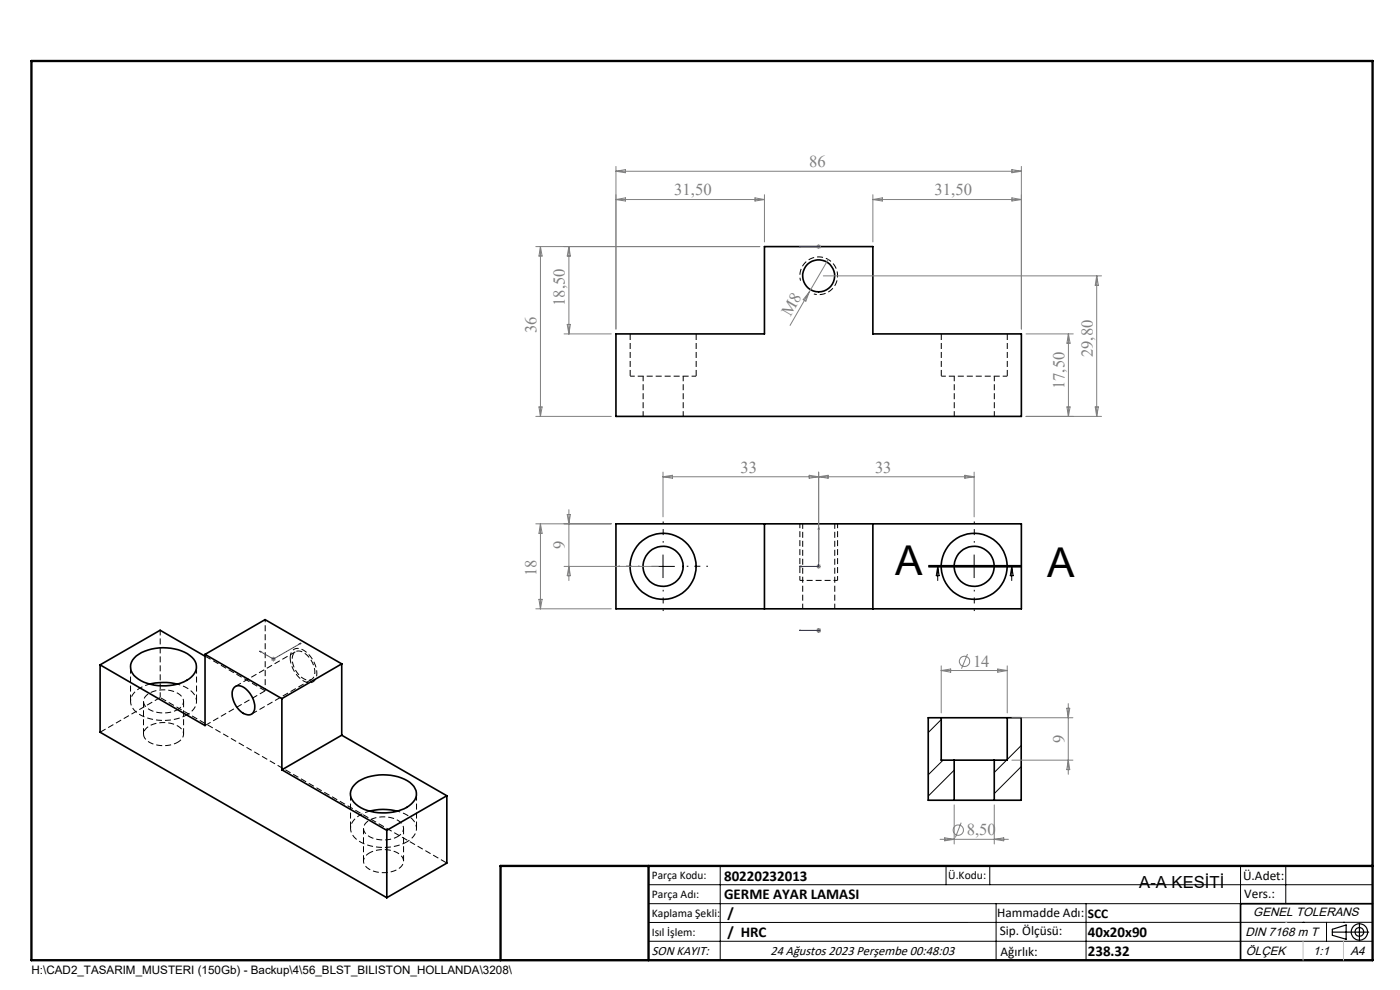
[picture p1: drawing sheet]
<svg xmlns="http://www.w3.org/2000/svg" width="297mm" height="210mm" viewBox="0 0 297 210" stroke-linecap="round" stroke-linejoin="round" font-family="sans-serif">
<path d="M133.7 79.8h14M199.7 79.8h14M169.7 111.1v12M177.7 123.1v-12" fill="none" stroke="#000" stroke-width=".21" stroke-dasharray="1.3 .6" stroke-dashoffset=".3" stroke-linecap="butt"/>
<path d="M133.7 70.8v9M147.7 79.8v-9M199.7 70.8v9M213.7 79.8v-9" fill="none" stroke="#000" stroke-width=".21" stroke-dasharray="1.3 .6" stroke-dashoffset="-.1" stroke-linecap="butt"/>
<path d="M136.4 79.8v8.5M202.4 79.8v8.5M144.9 88.3v-8.5M210.9 88.3v-8.5M170.3 111.1v18M177.1 129.1v-18M31.8 145.1a4.7 4.7 0 0 0-4.1 3.6 3.9 3.9 0 0 0 2.8 3.3 11.1 11.1 0 0 0 9.1-.4M34 148v-14.3M78.4 172a4.7 4.7 0 0 0-4 3.7 3.9 3.9 0 0 0 2.8 3.3 11.1 11.1 0 0 0 9.1-.4" fill="none" stroke="#000" stroke-width=".21" stroke-dasharray="1.3 .6" stroke-dashoffset=".2" stroke-linecap="butt"/>
<g fill="none" stroke="#000" stroke-width=".35">
<path d="M130.7 70.8h31.5v-18.5h23v18.5h31.5v17.5h-86zM130.7 111.1h86v18h-86zM162.2 111.1v18M185.2 111.1v18M28.9 139.1a10.2 10.2 0 0 1 11.8 .3 2.76 2.76 0 0 1-.5 4.6 10.5 10.5 0 0 1-11.4-.4 2.75 2.75 0 0 1 .1-4.5zM43.5 138.8l16.3 9.4M43.5 138.8v15.1l-22.3-12.9M43.5 139.2l-9.5-5.5-12.8 7.3M43.5 138.8l12.7-7.4 16.3 9.4M21.2 141v14.3l60.9 35.1M31.7 145.1a12.3 12.3 0 0 1 5.9 0M49.7 145.8a2.1 2.1 0 0 1 2.9 .8 4.6 4.6 0 0 1 1.3 4.3 1.4 1.4 0 0 1-2.3 .4 5 5 0 0 1-2.2-4.9z"/>
<path d="M59.8 148.2v15.1M72.5 156l-12.7 7.3M72.5 156l22.3 12.8M72.5 140.8l-12.7 7.4M72.5 140.8v15.2M199.7 152.3h14M199.7 152.3v8.9h2.7M199.7 152.3h-2.8v17.4h5.5M213.7 152.3h2.9v17.4h-5.7M213.7 152.3v8.9h-2.8M59.8 163.3l22.3 12.8M75.2 166.5a9.1 9.1 0 0 1 7.7-2 6.1 6.1 0 0 1 5.4 3.2 3.2 3.2 0 0 1-2 3.6 10.6 10.6 0 0 1-10.8-.7 2.62 2.62 0 0 1-.3-4.1z"/>
<path d="M78.4 172.1a11.1 11.1 0 0 1 5.8 0M82.1 176.1v14.3M94.8 168.8v14.3l-12.7 7.3M94.8 168.8l-12.7 7.3M202.4 161.2h8.5M202.4 169.7h8.5M202.4 161.2v8.5M210.9 161.2v8.5M291.2 191.7h-28v12"/>
<circle cx="173.7" cy="58.5" r="3.4"/>
<circle cx="140.7" cy="120.1" r="4.3"/>
<circle cx="140.7" cy="120.1" r="7"/>
<circle cx="206.7" cy="120.1" r="4.3"/>
<circle cx="206.7" cy="120.1" r="7"/>
</g>
<path d="M172.7 62.4a4 4 0 0 0 5-3.6 4 4 0 0 0-4.4-4.3 4 4 0 0 0-3.5 5M39.6 151.6a3.1 3.1 0 0 0 1.8-3.9 5.9 5.9 0 0 0-3.8-2.6M64.4 144a4.7 4.7 0 0 1-2.2-5.3 1.71 1.71 0 0 1 2.8 .1 4.7 4.7 0 0 1 1.6 4.7 1.4 1.4 0 0 1-2.2 .5M86.3 178.6a3.1 3.1 0 0 0 1.8-4 5.9 5.9 0 0 0-3.8-2.6" fill="none" stroke="#000" stroke-width=".21" stroke-dasharray="1.3 .6" stroke-dashoffset=".6" stroke-linecap="butt"/>
<path d="M37.7 150.5a6.3 6.3 0 0 1-6.7-.5 1.7 1.7 0 0 1 .5-2.8 6.2 6.2 0 0 1 7 .5 1.77 1.77 0 0 1-.8 2.8M37.7 157.5a1.81 1.81 0 0 0 1.2-1.7 1.81 1.81 0 0 0-1.1-1.7 6.1 6.1 0 0 0-7 .7 1.82 1.82 0 0 0 1 2.7 6.7 6.7 0 0 0 5.9 0M84.4 177.5a6.3 6.3 0 0 1-6.7-.6 1.7 1.7 0 0 1 .4-2.8 6.2 6.2 0 0 1 7.1 .6 1.77 1.77 0 0 1-.8 2.8M78.4 180.9a1.81 1.81 0 0 0-1.3 1.7 1.81 1.81 0 0 0 1.1 1.7 6.1 6.1 0 0 0 7.1-.7 1.82 1.82 0 0 0-1-2.7 6.7 6.7 0 0 0-5.9 0" fill="none" stroke="#000" stroke-width=".21" stroke-dasharray="1.3 .6" stroke-dashoffset=".4" stroke-linecap="butt"/>
<path d="M27.7 141.4v7.4M34 148l60.8 35.1M41.7 148.8v-7.4M74.4 168.4v7.3M88.4 175.7v-7.3" fill="none" stroke="#000" stroke-width=".21" stroke-dasharray="1.3 .6" stroke-dashoffset="-.2" stroke-linecap="butt"/>
<path d="M56.3 131.4v15.1" fill="none" stroke="#000" stroke-width=".21" stroke-dasharray="1.3 .6" stroke-dashoffset=".7" stroke-linecap="butt"/>
<path d="M62.7 138.2l-12.7 7.4M177.7 123.1h-.1M21.3 155.3l12.7-7.3M30.4 148.8v6.9M38.9 155.7v-6.9M43.5 153.9l12.8-7.4M53.4 151.5l12.7-7.4M56.3 146.5l-12.8-7.3M77.1 175.7v7M85.6 182.7v-7" fill="none" stroke="#000" stroke-width=".21" stroke-dasharray="1.3 .6" stroke-linecap="butt"/>
<g fill="none" stroke="#000" stroke-width=".21">
<path d="M140.7 117.6v5M196.9 119.9h19.7M206.7 117.6v5M138.2 120.1h5M196.9 120.3h9.9zM196.9 120.1h19.7M198.9 120.1l.3 2h-.6zM198.9 120.1v3M206.8 120.3h9.8M214.6 120.1v3M214.6 120.1l.3 2h-.6zM199.7 152.6l-2.8 2.8"/>
<path d="M216.6 158.1l-2.9 3M200.1 161.2l-3.2 3.2M202.4 163.4l-5.5 5.5M213.5 161.2l-2.6 2.7M216.6 162.6l-5.7 5.7M137.6 187.7h153.6M137.6 191.7h153.6M137.6 199.7h153.6M152.8 183.7v20M200.7 183.7v4M210 183.7v4M211.3 191.7v12"/>
<path d="M230.4 191.7v12M263.2 183.7v20M272.8 183.7v8M276.4 195.6h.1M281.4 195.6v4.1M285 195.6h.1M291.2 195.6l-153.6 .1"/>
</g>
<g fill="none" stroke="#808080" stroke-width=".21">
<path d="M130.7 35.3v34.5M130.7 36.3l2-.3v.6zM130.7 36.3h86M214.7 36l2 .3-2 .3zM216.7 35.3v34.5M113.7 52.3h47.5M114.7 52.3v36M114.7 52.3l.3 2h-.7zM120.7 52.3v18.5M120.7 52.3l.3 2h-.7zM130.7 42.3h31.5M130.7 42.3l2-.3v.6z"/>
<path d="M160.2 42l2 .3-2 .3zM162.2 41.3v10M173.2 52.3h1M173.3 52l.7 .7M173.7 51.8v1M174 52l-.7 .7M174.7 58.5h59M175.7 55.1l-4 6.9M185.2 42.3h31.5M185.2 41.3v10M185.2 42.3l2-.3v.6zM214.7 42l2 .3-2 .3z"/>
<path d="M232.7 58.5v29.8M232.7 58.5l.3 2h-.7zM119.7 70.8h10M120.3 68.8h.7l-.3 2zM171.7 62l-4.1 7M171.7 62l-.7 1.9-.6-.3zM217.7 70.8h10M226.7 70.8v17.5M226.7 70.8l.3 2h-.7zM113.7 88.3h16M114.3 86.3h.7l-.3 2zM217.7 88.3h16"/>
<path d="M226.3 86.3h.7l-.3 2zM232.3 86.3h.7l-.3 2zM113.7 111.1h16M114.7 111.1v18M114.7 111.1l.3 2h-.7zM120.3 109.1h.7l-.3 2zM120.7 108.1v15M140.7 100.1v9.5M140.7 101.1l2-.3v.7zM171.7 100.8v.7l4-.7v.7zM173.3 119.8l.7 .7M173.7 100.1v19"/>
<path d="M173.7 119.6v1M174 119.8l-.7 .7M204.7 100.8l2 .3-2 .4zM206.7 100.1v9.5M206.7 101.1h-66M57.5 139.8h1M57.6 139.4l.7 .8M58 139.3v1M58.3 139.4l-.7 .8M113.7 129.1h16M114.3 127.1h.7l-.3 2zM119.7 120.1h20"/>
<path d="M120.7 120.1l.3 2h-.7zM173.2 120.1h1M173.2 133.7h1M173.3 133.4l.7 .7M173.7 133.2v1.1M174 133.4l-.7 .7M205.2 138.7l-1.2 3.1M199.7 141.2v10M199.7 142.2h14M199.7 142.2l2-.3v.7zM211.7 141.9l2 .3-2 .4zM213.7 141.2v10"/>
<path d="M214.7 152.3h12.9M226.3 150.2h.6l-.3 2.1zM226.6 149.3v14.9M199.4 178h14.5M200.4 177.7l2 .3-2 .4zM202.4 170.7v8.3M203.9 174.5l-1.2 3.2M210.9 170.7v8.3M210.9 178l2-.3v.7zM214.7 161.2h12.9M226.6 161.2l.3 2.1h-.6z"/>
<circle cx="204.6" cy="140.3" r="1.09"/>
<circle cx="203.3" cy="176.1" r="1.1"/>
</g>
<path d="M177.6 123.1h-7.9" fill="none" stroke="#000" stroke-width=".21" stroke-dasharray="1.3 .6" stroke-dashoffset=".5" stroke-linecap="butt"/>
<path d="M61.6 139.6a5.8 5.8 0 0 0 3.7 5.2 1.66 1.66 0 0 0 1.9-2 5.8 5.8 0 0 0-3.7-5.2 1.66 1.66 0 0 0-1.9 2" fill="none" stroke="#000" stroke-width=".21" stroke-dasharray="1.3 .6" stroke-dashoffset=".1" stroke-linecap="butt"/>
<g fill="none" stroke="#000" stroke-width=".25">
<path d="M282.6 197.7h7.8M282.6 197.1l3-.9v3l-3-.8zM288.4 195.8v3.8M106.2 203.7h185"/>
<circle cx="288.4" cy="197.7" r="1.74"/>
<circle cx="288.4" cy="197.7" r=".93"/>
</g>
<g fill="none" stroke="#00f" stroke-width=".21">
<path d="M169.5 52.3h4.2M169.5 52.3h.4h-.4M173.6 52.3h.2zM173.7 52.3h.1M173.7 111.8v8.3h-4.2M173.7 111.8l.1 .4h-.2zM55.1 138.1l.3 .1-.1 .1zM63.5 136.6l.4-.2-.2 .2zM63.9 136.4l-5.9 3.4-2.9-1.7M169.5 120.1l.4-.1v.3zM169.5 133.7h.4h-.4M169.5 133.7h4.2"/>
<path d="M173.6 133.7h.2zM173.7 133.7h.1"/>
</g>
<path d="M140.7 115.1v-4.5M206.7 115.1v-4.5M135.7 120.1h-4.5M140.7 125.1v4.5M145.7 120.1h4.5M201.7 120.1h-4.5M206.7 125.1v4.5M211.7 120.1h4.5" fill="none" stroke="#000" stroke-width=".21" stroke-dasharray="15.2 1.3 1.3 1.3" stroke-dashoffset="14.9" stroke-linecap="butt"/>
<path d="M216.6 120.1h-19.7" fill="none" stroke="#000" stroke-width=".21" stroke-dasharray="6.3 1.3 1.3 1.3" stroke-dashoffset="3.5" stroke-linecap="butt"/>
<path d="M6.7 12.9h284.5v190.8h-284.5zM137.6 183.7v20M291.2 183.7h-185v20" fill="none" stroke="#000" stroke-width=".5"/>
<path d="M276.4 199.7v4M285 199.7v4" fill="none" stroke="#c0c0c0" stroke-width=".21"/>
<path d="M272.8 195.6h.1" fill="none" stroke="#c0c0c0" stroke-width=".25"/>
<g fill="#00f">
<path d="M169.5 52.3h.4zM173.6 52.3h.2z"/>
<path d="M169.5 120.1l.4 .2v-.3zM173.7 111.8l-.1 .4h.2z"/>
<path d="M55.1 138.1l.2 .2 .1-.1zM63.5 136.6h.2l.2-.2zM169.5 133.7h.4zM173.6 133.7h.2zM169.5 133.7h.4zM173.6 133.7h.2z"/>
</g>
<g font-size="8.7">
<text x="189.9" y="122">A</text>
<text x="222.2" y="122.4">A</text>
</g>
<g font-size="3.5" fill="#808080">
<text x="171.7" y="35.5">86</text>
<text x="143" y="41.5">31,50</text>
<text x="198.3" y="41.5">31,50</text>
<text x="119.9" y="64.9" transform="rotate(-90 119.9 64.9)">18,50</text>
<text x="113.8" y="70.6" transform="rotate(-90 113.8 70.6)">36</text>
<text x="167.7" y="67.2" transform="rotate(-60 167.7 67.2)">M8</text>
<text x="231.9" y="75.8" transform="rotate(-90 231.9 75.8)">29,80</text>
<text x="225.8" y="82.6" transform="rotate(-90 225.8 82.6)">17,50</text>
<text x="157.1" y="100.3">33</text>
<text x="185.6" y="100.3">33</text>
<text x="119.9" y="116.5" transform="rotate(-90 119.9 116.5)">9</text>
<text x="113.8" y="122.3" transform="rotate(-90 113.8 122.3)">18</text>
<text x="206.4" y="141.4">14</text>
<text x="225.8" y="157.6" transform="rotate(-90 225.8 157.6)">9</text>
<text x="205.1" y="177.2">8,50</text>
</g>
<text font-size="3.5" x="241.7" y="188.4">A-A KESİTİ</text>
<g font-size="3.2">
<text x="153.6" y="190.8">GERME AYAR LAMASI</text>
<text x="153.6" y="186.8">80220232013</text>
<text x="154.3" y="194.8">/</text>
<text x="154.3" y="198.8">/ HRC</text>
<text x="230.8" y="198.7">40x20x90</text>
<text x="230.8" y="202.8">238.32</text>
</g>
<g font-size="2.8">
<text x="263.7" y="186.7">Ü.Adet:</text>
<text x="263.9" y="190.5">Vers.:</text>
<text x="211.5" y="194.5">Hammadde Adı:</text>
<text x="230.8" y="194.7">SCC</text>
<text x="138.3" y="202.6">SON KAYIT:</text>
<text x="163.4" y="202.6">24 Ağustos 2023 Perşembe 00:48:03</text>
<text x="212.1" y="198.4">Sip. Ölçüsü:</text>
<text x="212.2" y="202.7">Ağırlık:</text>
</g>
<g font-size="2.6">
<text x="265.9" y="194.4">GENEL TOLERANS</text>
<text x="264.2" y="198.5">DIN 7168 m T</text>
<text x="264.3" y="202.6">ÖLÇEK</text>
<text x="278.5" y="202.6">1:1</text>
<text x="286.5" y="202.6">A4</text>
</g>
<g font-size="2.5">
<text x="138.3" y="186.4">Parça Kodu:</text>
<text x="138.3" y="190.5">Parça Adı:</text>
<text x="201.2" y="186.5">Ü.Kodu:</text>
<text x="138.3" y="194.5">Kaplama Şekli:</text>
<text x="138.3" y="198.6">Isıl İşlem:</text>
<text x="6.7" y="206.7">H:\CAD2_TASARIM_MUSTERI (150Gb) - Backup\4\56_BLST_BILISTON_HOLLANDA\3208\</text>
</g>
</svg>
